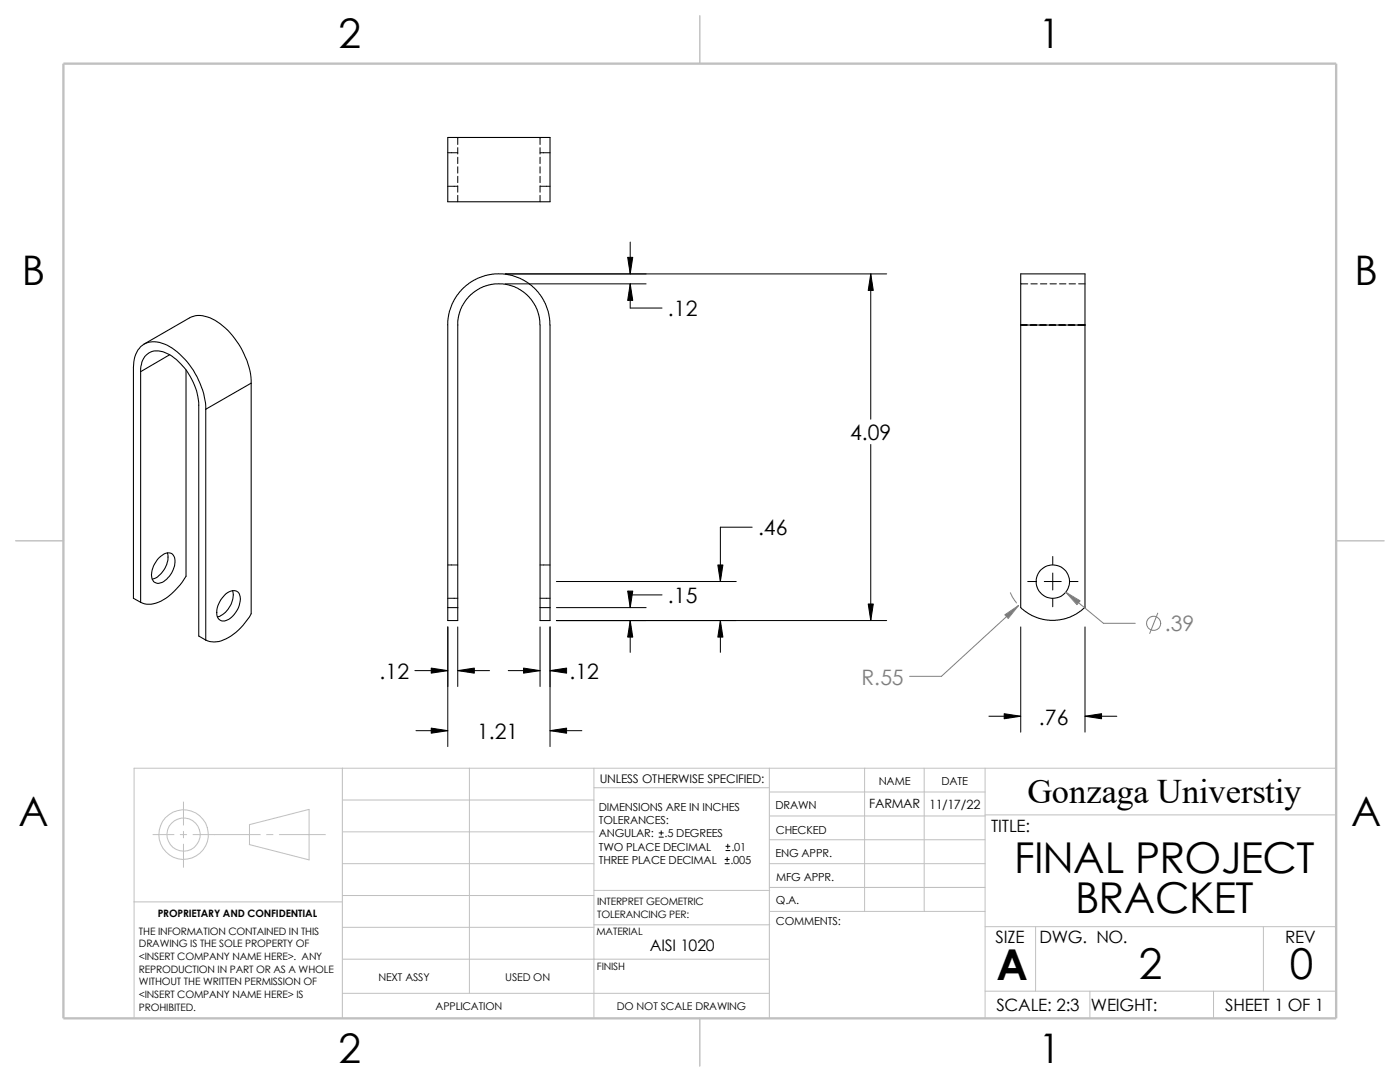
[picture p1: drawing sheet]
<svg xmlns="http://www.w3.org/2000/svg" width="279mm" height="216mm" viewBox="0 0 279 216" stroke-linecap="round" stroke-linejoin="round" font-family="sans-serif">
<g fill="none" stroke="#c0c0c0" stroke-width=".2">
<path d="M68.3 159.6h50.2M68.3 153.3v49.9M93.7 153.3v44.9M118.5 157.2h35M118.5 153.3v49.9M153.5 158h43.1M153.5 153.3v49.9M172.6 153.3v28.6M184.4 153.3v28.6M196.6 153.3v49.9M266.7 153.3h-239.9v49.9M26.8 180h41.5"/>
<path d="M30.5 166.5h4.2M36 166.5h1.3M36.6 160v4.6M36.6 165.9v1.3M36.6 168.4v4.7M38.5 166.5h13.4M49.8 164.5l11.9-3v10.1l-11.9-3.1zM53.2 166.5h1.3M55.8 166.5h9.1M68.3 166h50.2M68.3 172.3h50.2M68.3 178.7h50.2"/>
<path d="M118.5 177.7h35.1M153.5 167.6h43.1M153.5 162.8h43.1M153.5 177.1h43.1M153.5 172.3h43.1M196.6 162.6h70.1M68.3 198.2h85.2M68.3 191.4h85.2M68.3 185h50.2M118.5 184.5h35.1M153.6 181.9h43M196.6 184.9h70.1"/>
<path d="M196.6 197.8h70.1M206.7 184.9v12.9M217.5 197.8v5.4M242.2 197.8v5.4M252.1 184.9v12.9"/>
<circle cx="36.6" cy="166.5" r="4.9"/>
<circle cx="36.6" cy="166.5" r="3.3"/>
</g>
<path d="M139.7 3.1v9.6M3.1 107.9h9.6M266.7 107.9h9.5M139.7 203.2v9.5" fill="none" stroke="#c0c0c0" stroke-width=".21"/>
<path d="M12.7 12.7h254v190.5h-254z" fill="none" stroke="#c0c0c0" stroke-width=".47"/>
<g fill="none" stroke="#000" stroke-width=".21">
<path d="M89.4 27.4h20.4v12.9h-20.4zM28.1 74.2a3.7 3.7 0 0 1 2.7-4.2 7.1 7.1 0 0 1 5.7 3.1 12.7 12.7 0 0 1 3.2 7.8v46l1.4 .8M28.1 74.2v46M28.7 68.7l9.1-5.3a5.3 5.3 0 0 1 5.6 .9 15.9 15.9 0 0 1 6.7 12.2M33.9 70.8l-5.8 3.4M37.1 73.8v41.2a11.5 11.5 0 0 1-6.5 5.5l-1.3 .1-1.2-.4M50.1 76.5v46a11.1 11.1 0 0 1-6.5 5.5h-1.7l-.8-.3M50.1 76.5l-9 5.2M89.3 64.8l.3-2.2 .5-1.7 .9-1.6 .7-1 1.3-1.3 1.6-1.1 2.9-1.1 2-.2 1.3 .1 1.4 .2 2.3 1 1.6 1.1 1.3 1.3 1.1 1.6 .6 1.5 .5 1.4 .2 2.1v56.3M89.4 64.9v56.3M107.8 64.8l-.1-1.4-.5-1.6-.6-1.3-1-1.3-1.2-1-1.2-.8-1.3-.5-1.5-.3h-1.7l-1.2 .3-1.6 .5-1.2 .8-1 .8-.8 1-.7 1.2-.5 1.3-.3 1.5v57.2M107.8 64.9v56.3"/>
<path d="M203.7 64.9v56.3l1.6 1.3 2 .9 1.4 .3 1.9 .1 1.7-.3 1.3-.4 1.3-.7 1.6-1.2M203.7 64.9h12.8M203.7 64.9v-10.2h12.8v10.2M216.5 64.9v56.3M41.1 81.7a15.3 15.3 0 0 0-8.2-13 4.1 4.1 0 0 0-6.2 3.5l-.1 47.2 1.5 .8M41.1 81.7v46M31.8 111.3a2.03 2.03 0 0 1 2.6-.7 3.3 3.3 0 0 1-.2 3.7 3.6 3.6 0 0 1-2.9 2.1 1.77 1.77 0 0 1-1-2.4 5.7 5.7 0 0 1 1.5-2.7zM33.4 110.3a4.7 4.7 0 0 1-3 5.3M45.1 118.5a1.71 1.71 0 0 1 2.7 0 4.6 4.6 0 0 1-3 5.4 1.39 1.39 0 0 1-1.5-1.7 5.3 5.3 0 0 1 1.8-3.7zM46.4 117.9a4.6 4.6 0 0 1-3 5.2M89.4 121.2v2.6h2v-2.6M89.4 121.2h2"/>
<path d="M107.8 121.2v2.6h2v-2.6M107.8 121.2h2"/>
<circle cx="210.1" cy="116.1" r="3.3"/>
</g>
<g fill="none" stroke="#000" stroke-width=".2">
<path d="M89.4 30.5h2M89.4 37.2h2M91.4 27.4v1.4M91.4 29.5v1.2M91.4 31.4v1.2M91.4 33.3v1.2M91.4 35.2v1.2M91.4 37.1v1.3M91.4 39v1.3M107.8 27.4v1.4M107.8 29.5v1.2M107.8 31.4v1.2"/>
<path d="M107.8 33.3v1.2M107.8 35.2v1.2M107.8 37.1v1.3M107.8 39v1.3M107.8 30.5h2M107.8 37.2h2M100.8 56.6h28.1M100.8 54.7h76.2M125.8 48.3v6.4M125.8 56.6v4.9h6.3M173.8 54.7v29M203.7 56.6h1.4"/>
<path d="M205.7 56.6h1.3M207.6 56.6h1.3M209.5 56.6h1.3M211.5 56.6h1.2M213.4 56.6h1.2M215.3 56.6h1.2M203.7 64.9h1.3M205.6 64.9h1.3M207.5 64.9h1.3M209.4 64.9h1.3M211.3 64.9h1.3M213.2 64.9h1.3"/>
<path d="M215.1 64.9h1.4M173.8 88.7v35.1M89.4 112.7h2M89.4 119.4h2M107.8 112.7h2M107.8 119.4h2M111 116h35.9M132.1 118.7h-6.3v2.5M150.1 105.2h-6.3v10.8M205.1 116h1.6M208.4 116h3.4M210.1 111v1.6"/>
<path d="M210.1 114.3v3.4M210.1 119.4v1.7M213.5 116h1.6M82.8 133.8h6.6M89.4 125.1v23.9M91.4 125.1v11.9M91.4 133.8h6.3M101.4 133.8h6.4M107.8 125.1v11.9M109.8 125.1v23.9M109.8 133.8h2.7M111 121.2h17.9"/>
<path d="M111 123.8h66M125.8 123.8v6.4M143.8 123.8v6.4M203.7 125.1v21M216.5 125.1v21M83 145.8h6.4M109.8 145.8h6.3M197.4 142.9h6.3M216.5 142.9h6.4M131.5 167h.9M131.5 166.2h.9M132 165.8v.8"/>
<path d="M144.7 172.3h.8M144.7 171.5h.8M144.9 169.7h.8M144.9 168.9h.8M145.1 171.1v.8M145.2 168.4v.9"/>
</g>
<g fill="#000" stroke="#000" stroke-width=".2">
<path d="M125.3 51.4h1l-.5 3.3zM125.8 56.6l.5 3.3h-1zM173.8 54.7l.5 3.3h-1zM143.3 112.7h1l-.5 3.3zM86.1 133.3l3.3 .5-3.3 .5zM91.4 133.8l3.3-.5v1zM104.5 133.3l3.3 .5-3.3 .5zM109.8 133.8l3.3-.5v1zM125.3 117.9h1l-.5 3.3zM125.8 123.8l.5 3.3h-1zM143.8 123.8l.5 3.3h-1zM173.3 120.5h1l-.5 3.3z"/>
<path d="M86.1 145.3l3.3 .5-3.3 .5zM109.8 145.8l3.3-.5v1zM200.4 142.4l3.3 .5-3.3 .5zM216.5 142.9l3.3-.5v1z"/>
</g>
<g fill="none" stroke="#808080" stroke-width=".2">
<path d="M201.6 118.3l1.3 2M212.7 118.2l7.5 6.2h6.4M203.3 120.8l-15.4 14.2h-6.4M231.1 122.3l-1.7 4.1"/>
<circle cx="230.2" cy="124.4" r="1.41"/>
</g>
<g fill="#808080" stroke="#808080" stroke-width=".2">
<path d="M212.7 118.2l2.9 1.7-.7 .7z"/>
<path d="M200.5 122.7l2.8-1.9-2.1 2.6z"/>
</g>
<g font-size="8.5">
<text x="202.4" y="174.1">FINAL PROJECT</text>
<text x="214.6" y="182.2">BRACKET</text>
<text x="198.8" y="195.5">A</text>
<text x="227.3" y="195.3">2</text>
<text x="257.4" y="195.3">0</text>
</g>
<g font-size="8.1">
<text x="67.6" y="9.7">2</text>
<text x="207.3" y="9.7">1</text>
<text x="4.4" y="56.9">B</text>
<text x="270.3" y="56.9">B</text>
<text x="3.7" y="164.9">A</text>
<text x="269.7" y="164.9">A</text>
<text x="67.6" y="212.1">2</text>
<text x="207.3" y="212.1">1</text>
</g>
<text font-size="6.9" x="205.1" y="160.1">Gonzaga Universtiy</text>
<g font-size="4.2">
<text x="133.3" y="63.1">.12</text>
<text x="169.7" y="87.8">4.09</text>
<text x="151.3" y="106.8">.46</text>
<text x="133.3" y="120.4">.15</text>
<text x="75.8" y="135.5">.12</text>
<text x="113.7" y="135.5">.12</text>
<text x="95.2" y="147.5">1.21</text>
<text x="207.3" y="144.6">.76</text>
</g>
<g font-size="4.2" fill="#808080">
<text x="232.5" y="126">.39</text>
<text x="171.9" y="136.7">R.55</text>
</g>
<g font-size="3.4">
<text x="197.8" y="166">TITLE:</text>
<text x="198.7" y="188.1">SIZE</text>
<text x="207.5" y="188.1">DWG. NO.</text>
<text x="256.5" y="188.2">REV</text>
<text x="198.8" y="201.7">SCALE: 2:3</text>
<text x="217.7" y="201.8">WEIGHT:</text>
<text x="244.5" y="201.7">SHEET 1 OF 1</text>
</g>
<text font-size="3.2" x="129.7" y="189.8">AISI 1020</text>
<g font-size="2.5">
<text x="173.4" y="161.3">FARMAR</text>
<text x="185.5" y="161.4">11/17/22</text>
</g>
<text font-size="2.4" x="119.7" y="156.2">UNLESS OTHERWISE SPECIFIED:</text>
<g font-size="2.2">
<text x="119.5" y="161.8">DIMENSIONS ARE IN INCHES</text>
<text x="154.8" y="161.5">DRAWN</text>
<text x="175.4" y="156.7">NAME</text>
<text x="187.9" y="156.7">DATE</text>
<text x="119.5" y="164.4">TOLERANCES:</text>
<text x="119.5" y="167.1">ANGULAR:</text>
<text x="132.6" y="167.1">.5 DEGREES</text>
<text x="154.8" y="166.3">CHECKED</text>
<text x="119.5" y="169.8">TWO PLACE DECIMAL</text>
<text x="119.5" y="172.4">THREE PLACE DECIMAL</text>
<text x="145.8" y="172.4">.005</text>
<text x="146" y="169.8">.01</text>
<text x="154.8" y="171">ENG APPR.</text>
<text x="154.9" y="175.7">MFG APPR.</text>
<text x="154.9" y="184.7">COMMENTS:</text>
<text x="154.9" y="180.5">Q.A.</text>
</g>
<g font-size="2.1">
<text x="75.5" y="195.7">NEXT ASSY</text>
<text x="100.8" y="195.7">USED ON</text>
<text x="86.9" y="201.5">APPLICATION</text>
<text x="123.1" y="201.6">DO NOT SCALE DRAWING</text>
</g>
<g font-size="2">
<text x="31.5" y="183">PROPRIETARY AND CONFIDENTIAL</text>
<text x="119.2" y="180.6">INTERPRET GEOMETRIC</text>
<text x="119.2" y="183.1">TOLERANCING PER:</text>
<text x="27.7" y="186.5">THE INFORMATION CONTAINED IN THIS</text>
<text x="27.7" y="189.1">DRAWING IS THE SOLE PROPERTY OF</text>
<text x="27.7" y="191.6">&lt;INSERT COMPANY NAME HERE&gt;. ANY</text>
<text x="119" y="186.6">MATERIAL</text>
<text x="27.7" y="194.1">REPRODUCTION IN PART OR AS A WHOLE</text>
<text x="27.7" y="196.6">WITHOUT THE WRITTEN PERMISSION OF</text>
<text x="119.1" y="193.5">FINISH</text>
<text x="27.7" y="201.7">PROHIBITED.</text>
<text x="27.7" y="199.1">&lt;INSERT COMPANY NAME HERE&gt; IS</text>
</g>
</svg>
